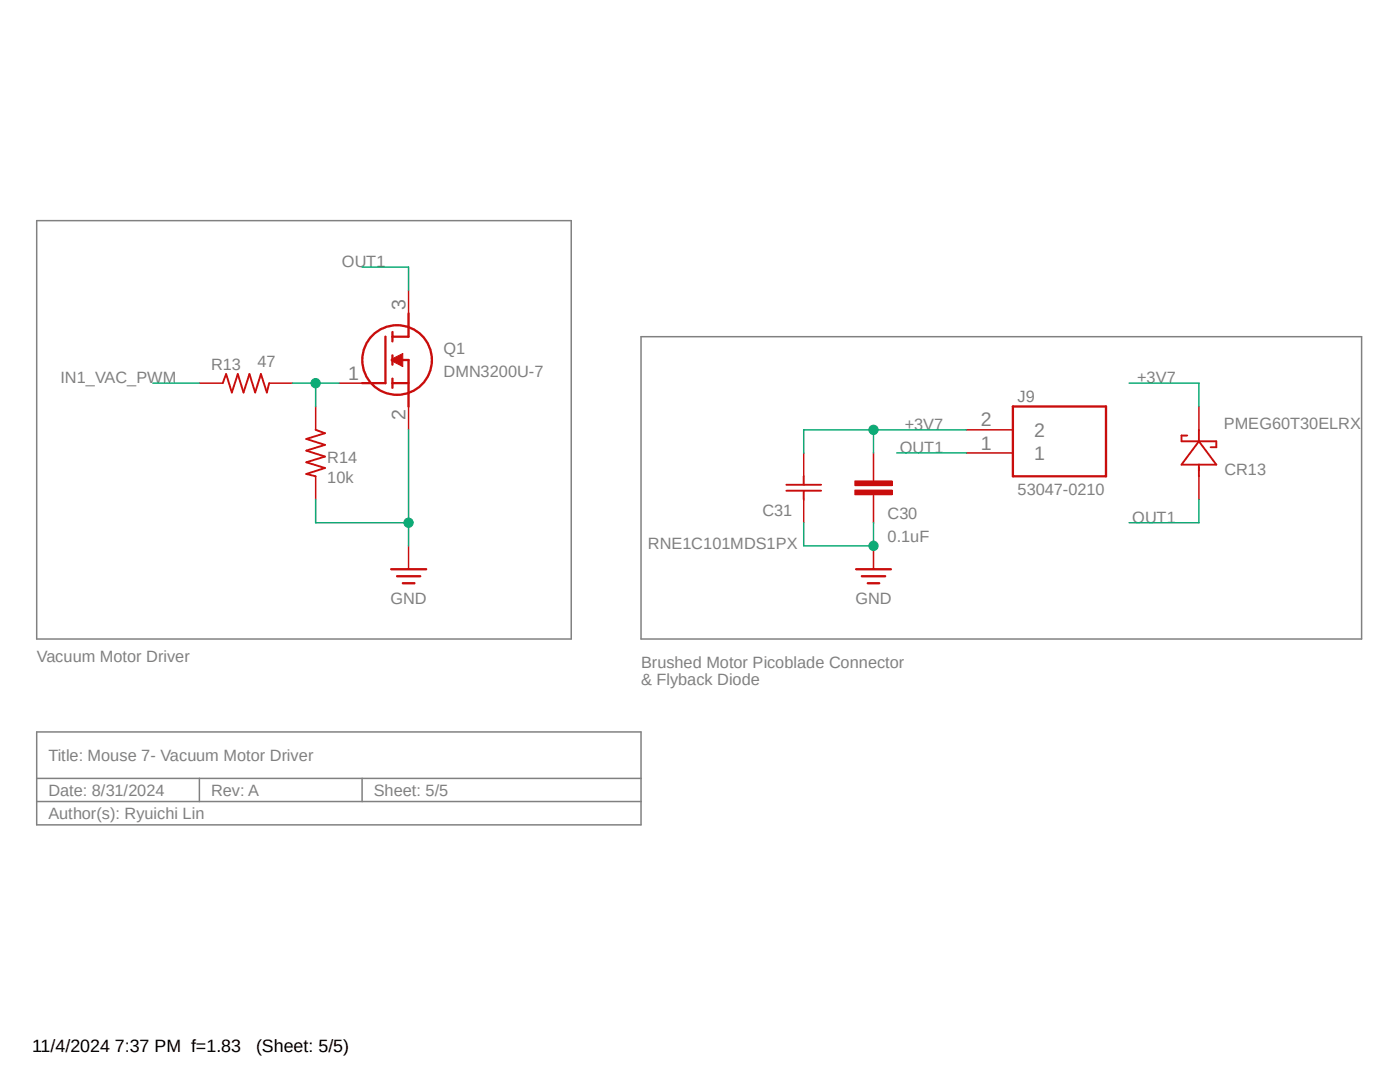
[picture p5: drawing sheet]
<svg xmlns="http://www.w3.org/2000/svg" width="279mm" height="216mm" viewBox="0 0 279 216" stroke-linecap="round" stroke-linejoin="round" font-family="sans-serif">
<path d="M6.4 43.9l266.6 120.9M273 43.9l-266.6 120.9" fill="none" stroke="#fff" stroke-width=".2"/>
<path d="M7.3 44h106.7v83.5h-106.7zM127.9 67.2h143.8v60.3h-143.8zM7.3 146h120.6v18.6h-120.6zM7.3 155.3h120.6M7.3 159.9h120.6M39.8 155.3v4.6M72.3 155.3v4.6" fill="none" stroke="#808080" stroke-width=".3"/>
<path d="M202.1 81.1h18.6v13.9h-18.6z" fill="none" stroke="#c90d0c" stroke-width=".47"/>
<path d="M174.3 95v1M174.3 98.7v1M192.9 90.4h9.2M192.9 85.8h9.2" fill="none" stroke="#c90d0c" stroke-width=".3"/>
<path d="M170.6 97.8h7.5v.9h-7.5z" fill-rule="evenodd" fill="#c90d0c"/>
<path d="M170.6 97.8h7.5v.9h-7.5z" fill="none" stroke="#c90d0c" stroke-width=".2"/>
<path d="M170.6 96h7.5v.9h-7.5z" fill-rule="evenodd" fill="#c90d0c"/>
<path d="M170.6 96h7.5v.9h-7.5z" fill="none" stroke="#c90d0c" stroke-width=".2"/>
<path d="M81.5 57.9v4.7M67.6 76.5h4.7M81.5 81.1v4.7M160.4 90.4v4.6M160.4 99.7v4.6M174.3 90.4v4.6M174.3 99.7v4.6M239.3 81.1v4.7M239.3 95v4.7" fill="none" stroke="#c90d0c" stroke-width=".3"/>
<path d="M156.9 96.7h7M156.9 97.9h7M160.4 95v1.7M160.4 97.9v1.8M236.9 86.9h-1.1v1.2h6.9v1.1h-1.1M239.3 85.8v2.3M239.3 92.7v2.3M239.3 88.1l3.4 4.6h-6.9z" fill="none" stroke="#c90d0c" stroke-width=".38"/>
<g fill="none" stroke="#c90d0c" stroke-width=".47">
<path d="M76.9 67.2v9.3h-4.6M78.3 71.8h3.2v9.3M78.3 76.5h3.2M78.3 66.3v1.8M78.3 70.9v1.9M78.3 75.6v1.8M81.5 62.6v4.6h-3.2"/>
<circle cx="79.2" cy="71.8" r="6.9"/>
</g>
<path d="M78.1 71.7l2.3-1.2v2.7l-2.3-1.2z" fill-rule="evenodd" fill="#c90d0c"/>
<path d="M78.1 71.7l2.3-1.2v2.7l-2.3-1.2z" fill="none" stroke="#c90d0c" stroke-width=".2"/>
<path d="M78.1 113.6h6.9M79.2 115h4.7M80.4 116.4h2.3M170.9 113.6h6.9M172 115h4.7M173.2 116.4h2.3" fill="none" stroke="#c90d0c" stroke-width=".47"/>
<path d="M39.8 76.5h4.6M53.7 76.5h4.6M63 81.1v4.7M63 95v4.7M81.5 108.9v4.7M174.3 108.9v4.7" fill="none" stroke="#c90d0c" stroke-width=".3"/>
<path d="M44.4 76.5l.7-1.9 1.2 3.7 1.2-3.7 1.1 3.7 1.2-3.7 1.1 3.7 1.2-3.7 1.2 3.7 .4-1.8M63 85.8l1.9 .6-3.8 1.2 3.8 1.2-3.8 1.1 3.8 1.2-3.8 1.1 3.8 1.2-3.8 1.2 1.9 .4" fill="none" stroke="#c90d0c" stroke-width=".38"/>
<path d="M72.3 53.3h9.2v4.6M225.3 76.5h14v4.6M174.3 85.8v4.6M179 90.4h13.9M192.9 85.8h-32.5v4.6M239.3 99.7v4.6h-14" fill="none" stroke="#0dab76" stroke-width=".3"/>
<circle cx="174.3" cy="85.8" r=".93" fill="#0dab76"/>
<circle cx="174.3" cy="85.8" r=".93" fill="none" stroke="#0dab76" stroke-width=".2"/>
<path d="M63 99.7v4.6h18.5M81.5 85.8v23.1" fill="none" stroke="#0dab76" stroke-width=".3"/>
<circle cx="81.5" cy="104.3" r=".93" fill="#0dab76"/>
<circle cx="81.5" cy="104.3" r=".93" fill="none" stroke="#0dab76" stroke-width=".2"/>
<path d="M160.4 104.3v4.6h13.9v-4.6" fill="none" stroke="#0dab76" stroke-width=".3"/>
<circle cx="174.3" cy="108.9" r=".93" fill="#0dab76"/>
<circle cx="174.3" cy="108.9" r=".93" fill="none" stroke="#0dab76" stroke-width=".2"/>
<path d="M58.3 76.5h9.3M63 76.5v4.6" fill="none" stroke="#0dab76" stroke-width=".3"/>
<circle cx="63" cy="76.5" r=".93" fill="#0dab76"/>
<circle cx="63" cy="76.5" r=".93" fill="none" stroke="#0dab76" stroke-width=".2"/>
<path d="M30.5 76.5h9.3" fill="none" stroke="#0dab76" stroke-width=".3"/>
<g font-size="3.9" fill="#808080">
<text x="80.9" y="61.9" transform="rotate(-90 80.9 61.9)">3</text>
<text x="69.5" y="75.8">1</text>
<text x="80.9" y="83.9" transform="rotate(-90 80.9 83.9)">2</text>
<text x="195.7" y="89.7">1</text>
<text x="195.7" y="85.1">2</text>
<text x="206.4" y="87.1">2</text>
<text x="206.4" y="91.8">1</text>
</g>
<g font-size="3.6">
<text x="6.4" y="209.9">11/4/2024 7:37 PM f=1.83</text>
<text x="51.1" y="209.9">(Sheet: 5/5)</text>
</g>
<g font-size="3.3" fill="#808080">
<text x="68.2" y="53.3">OUT1</text>
<text x="88.5" y="70.7">Q1</text>
<text x="12.1" y="76.5">IN1_VAC_PWM</text>
<text x="42.1" y="73.7">R13</text>
<text x="51.4" y="73.2">47</text>
<text x="88.5" y="75.3">DMN3200U-7</text>
<text x="227" y="76.5">+3V7</text>
<text x="203.1" y="80.2">J9</text>
<text x="180.6" y="85.8">+3V7</text>
<text x="244.3" y="85.7">PMEG60T30ELRX</text>
<text x="65.3" y="92.3">R14</text>
<text x="179.6" y="90.4">OUT1</text>
<text x="244.3" y="94.7">CR13</text>
<text x="65.3" y="96.4">10k</text>
<text x="203.1" y="98.7">53047-0210</text>
<text x="152.1" y="103">C31</text>
<text x="177.1" y="103.6">C30</text>
<text x="226" y="104.3">OUT1</text>
<text x="129.3" y="109.5">RNE1C101MDS1PX</text>
<text x="177.1" y="108.2">0.1uF</text>
<text x="77.9" y="120.5">GND</text>
<text x="170.7" y="120.5">GND</text>
<text x="7.3" y="132.1">Vacuum Motor Driver</text>
<text x="127.9" y="133.3">Brushed Motor Picoblade Connector</text>
<text x="127.9" y="136.8">&amp; Flyback Diode</text>
<text x="9.7" y="151.8">Title: Mouse 7- Vacuum Motor Driver</text>
<text x="9.7" y="158.8">Date: 8/31/2024</text>
<text x="42.1" y="158.8">Rev: A</text>
<text x="74.6" y="158.8">Sheet: 5/5</text>
<text x="9.7" y="163.4">Author(s): Ryuichi Lin</text>
</g>
</svg>
